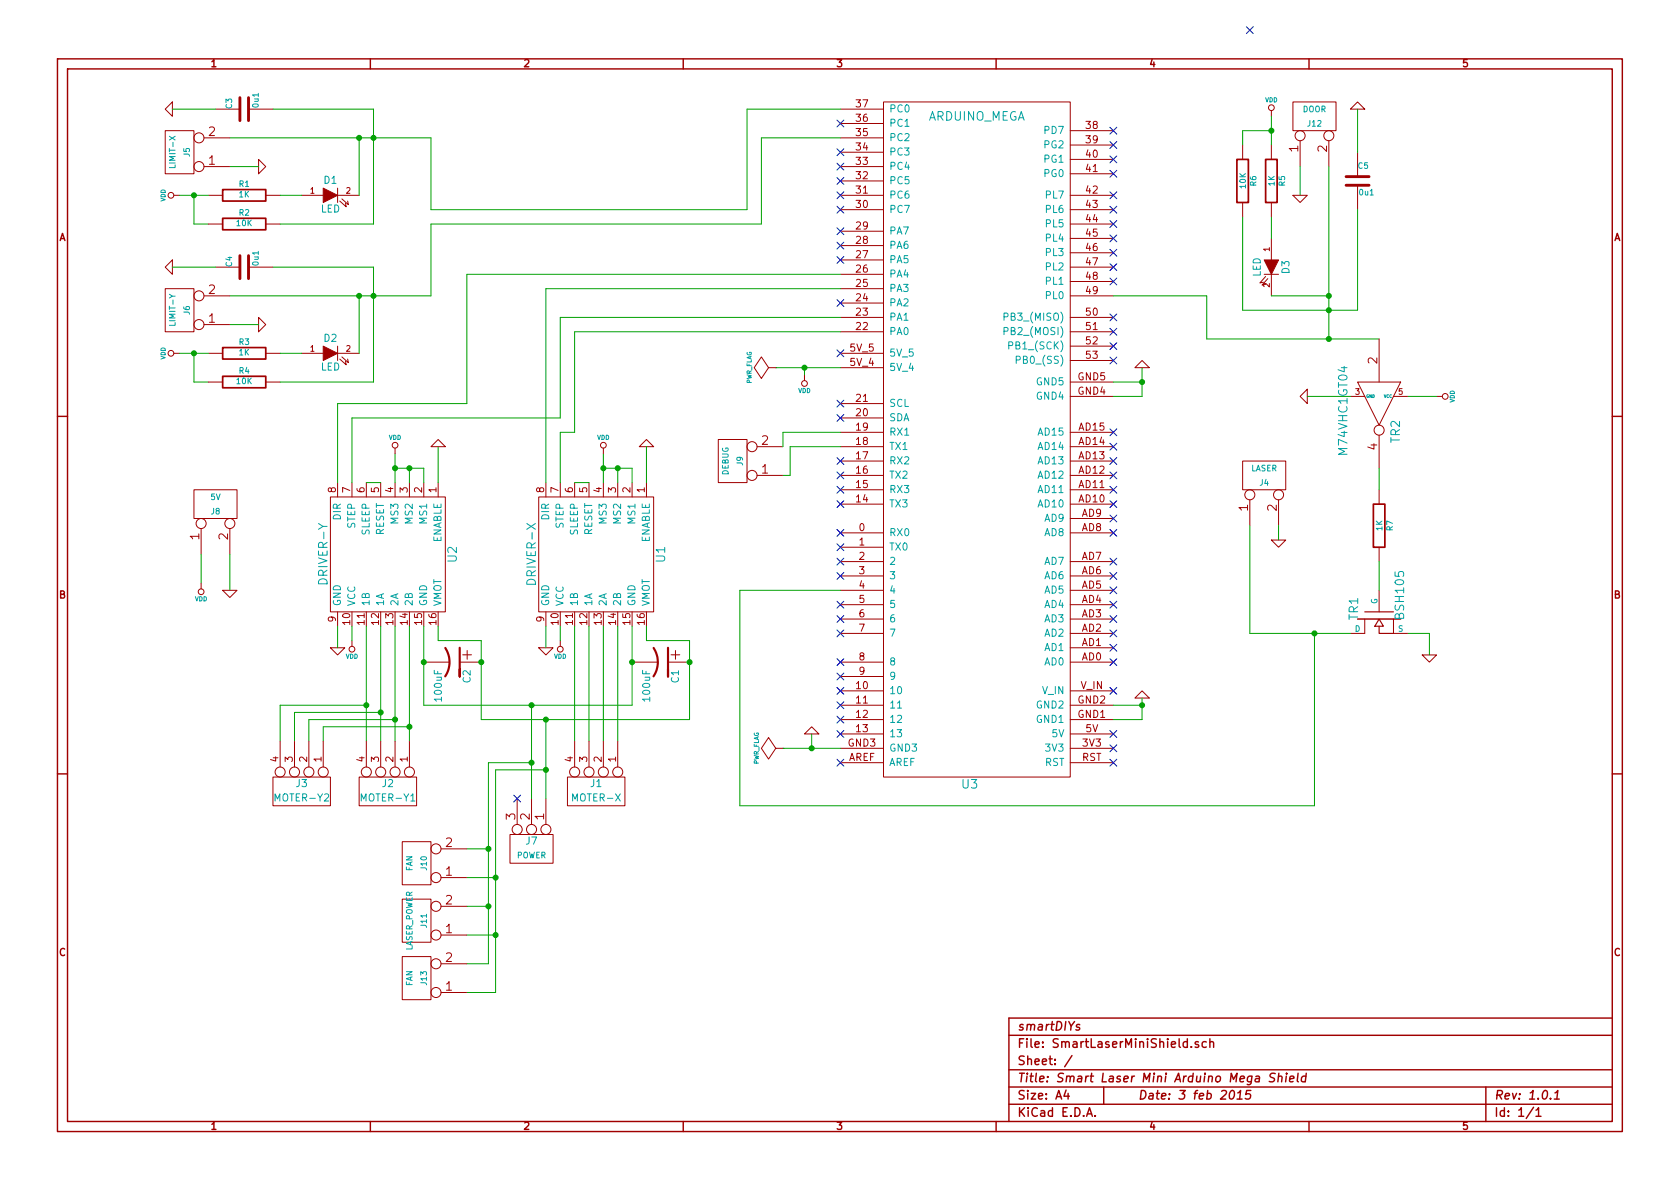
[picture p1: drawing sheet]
EESchema Schematic File Version 2
LIBS:power
LIBS:device
LIBS:transistors
LIBS:conn
LIBS:linear
LIBS:regul
LIBS:74xx
LIBS:cmos4000
LIBS:adc-dac
LIBS:memory
LIBS:xilinx
LIBS:special
LIBS:microcontrollers
LIBS:dsp
LIBS:microchip
LIBS:analog_switches
LIBS:motorola
LIBS:texas
LIBS:intel
LIBS:audio
LIBS:interface
LIBS:digital-audio
LIBS:philips
LIBS:display
LIBS:cypress
LIBS:siliconi
LIBS:opto
LIBS:atmel
LIBS:contrib
LIBS:valves
LIBS:arduino_mega
LIBS:a4988
LIBS:SmartLaserMiniShield-cache
EELAYER 27 0
EELAYER END
$Descr A4 11693 8268
encoding utf-8
Sheet 1 1
Title "Smart Laser Mini Arduino Mega Shield"
Date "3 feb 2015"
Rev "1.0.1"
Comp "smartDIYs"
Comment1 ""
Comment2 ""
Comment3 ""
Comment4 ""
$EndDescr
$Comp
L ARDUINO_MEGA U3
U 1 1
P 6750 3250
F 0 "U3" H 6750 5450 60  0000 C CNN
F 1 "ARDUINO_MEGA" H 6700 800 60  0000 C CNN
F 2 "~" H 6750 3350 60  0000 C CNN
F 3 "~" H 6750 3350 60  0000 C CNN
	1    6750 3250
	-1   0    0    1   
$EndComp
$Comp
L A4988 U2
U 1 1
P 2750 3850
F 0 "U2" H 2750 4250 60  0000 C CNN
F 1 "DRIVER-Y" H 2750 3350 60  0000 C CNN
F 2 "~" H 2750 3950 60  0000 C CNN
F 3 "~" H 2750 3950 60  0000 C CNN
	1    2750 3850
	0    1    1    0   
$EndComp
$Comp
L A4988 U1
U 1 1
P 4200 3850
F 0 "U1" H 4200 4250 60  0000 C CNN
F 1 "DRIVER-X" H 4200 3350 60  0000 C CNN
F 2 "~" H 4200 3950 60  0000 C CNN
F 3 "~" H 4200 3950 60  0000 C CNN
	1    4200 3850
	0    1    1    0   
$EndComp
$Comp
L CONN_4 J3
U 1 1
P 2100 5500
F 0 "J3" V 2050 5500 50  0000 C CNN
F 1 "MOTER-Y2" V 2150 5500 50  0000 C CNN
F 2 "~" H 2100 5500 60  0000 C CNN
F 3 "~" H 2100 5500 60  0000 C CNN
	1    2100 5500
	0    1    1    0   
$EndComp
$Comp
L CONN_4 J2
U 1 1
P 2700 5500
F 0 "J2" V 2650 5500 50  0000 C CNN
F 1 "MOTER-Y1" V 2750 5500 50  0000 C CNN
F 2 "~" H 2700 5500 60  0000 C CNN
F 3 "~" H 2700 5500 60  0000 C CNN
	1    2700 5500
	0    1    1    0   
$EndComp
$Comp
L CONN_4 J1
U 1 1
P 4150 5500
F 0 "J1" V 4100 5500 50  0000 C CNN
F 1 "MOTER-X" V 4200 5500 50  0000 C CNN
F 2 "~" H 4150 5500 60  0000 C CNN
F 3 "~" H 4150 5500 60  0000 C CNN
	1    4150 5500
	0    1    1    0   
$EndComp
$Comp
L CONN_2 J10
U 1 1
P 2900 6000
F 0 "J10" V 2850 6000 40  0000 C CNN
F 1 "FAN" V 2950 6000 40  0000 C CNN
F 2 "~" H 2900 6000 60  0000 C CNN
F 3 "~" H 2900 6000 60  0000 C CNN
	1    2900 6000
	-1   0    0    1   
$EndComp
$Comp
L CP1 C2
U 1 1
P 3150 4600
F 0 "C2" H 3200 4700 50  0000 L CNN
F 1 "100uF" H 3200 4500 50  0000 L CNN
F 2 "~" H 3150 4600 60  0000 C CNN
F 3 "~" H 3150 4600 60  0000 C CNN
	1    3150 4600
	0    1    1    0   
$EndComp
$Comp
L CP1 C1
U 1 1
P 4600 4600
F 0 "C1" H 4650 4700 50  0000 L CNN
F 1 "100uF" H 4650 4500 50  0000 L CNN
F 2 "~" H 4600 4600 60  0000 C CNN
F 3 "~" H 4600 4600 60  0000 C CNN
	1    4600 4600
	0    1    1    0   
$EndComp
$Comp
L CONN_2 J4
U 1 1
P 8800 3300
F 0 "J4" V 8750 3300 40  0000 C CNN
F 1 "LASER" V 8850 3300 40  0000 C CNN
F 2 "~" H 8800 3300 60  0000 C CNN
F 3 "~" H 8800 3300 60  0000 C CNN
	1    8800 3300
	0    -1   -1   0   
$EndComp
$Comp
L CONN_2 J8
U 1 1
P 1500 3500
F 0 "J8" V 1450 3500 40  0000 C CNN
F 1 "5V" V 1550 3500 40  0000 C CNN
F 2 "~" H 1500 3500 60  0000 C CNN
F 3 "~" H 1500 3500 60  0000 C CNN
	1    1500 3500
	0    -1   -1   0   
$EndComp
$Comp
L CONN_2 J9
U 1 1
P 5100 3200
F 0 "J9" V 5050 3200 40  0000 C CNN
F 1 "DEBUG" V 5150 3200 40  0000 C CNN
F 2 "~" H 5100 3200 60  0000 C CNN
F 3 "~" H 5100 3200 60  0000 C CNN
	1    5100 3200
	-1   0    0    1   
$EndComp
$Comp
L CONN_2 J5
U 1 1
P 1250 1050
F 0 "J5" V 1200 1050 40  0000 C CNN
F 1 "LIMIT-X" V 1300 1050 40  0000 C CNN
F 2 "~" H 1250 1050 60  0000 C CNN
F 3 "~" H 1250 1050 60  0000 C CNN
	1    1250 1050
	-1   0    0    1   
$EndComp
$Comp
L CONN_2 J6
U 1 1
P 1250 2150
F 0 "J6" V 1200 2150 40  0000 C CNN
F 1 "LIMIT-Y" V 1300 2150 40  0000 C CNN
F 2 "~" H 1250 2150 60  0000 C CNN
F 3 "~" H 1250 2150 60  0000 C CNN
	1    1250 2150
	-1   0    0    1   
$EndComp
$Comp
L C C3
U 1 1
P 1700 750
F 0 "C3" H 1700 850 40  0000 L CNN
F 1 "0u1" H 1706 665 40  0000 L CNN
F 2 "~" H 1738 600 30  0000 C CNN
F 3 "~" H 1700 750 60  0000 C CNN
	1    1700 750 
	0    -1   -1   0   
$EndComp
$Comp
L C C4
U 1 1
P 1700 1850
F 0 "C4" H 1700 1950 40  0000 L CNN
F 1 "0u1" H 1706 1765 40  0000 L CNN
F 2 "~" H 1738 1700 30  0000 C CNN
F 3 "~" H 1700 1850 60  0000 C CNN
	1    1700 1850
	0    -1   -1   0   
$EndComp
$Comp
L R R1
U 1 1
P 1700 1350
F 0 "R1" V 1780 1350 40  0000 C CNN
F 1 "1K" V 1707 1351 40  0000 C CNN
F 2 "~" V 1630 1350 30  0000 C CNN
F 3 "~" H 1700 1350 30  0000 C CNN
	1    1700 1350
	0    -1   -1   0   
$EndComp
$Comp
L R R3
U 1 1
P 1700 2450
F 0 "R3" V 1780 2450 40  0000 C CNN
F 1 "1K" V 1707 2451 40  0000 C CNN
F 2 "~" V 1630 2450 30  0000 C CNN
F 3 "~" H 1700 2450 30  0000 C CNN
	1    1700 2450
	0    -1   -1   0   
$EndComp
$Comp
L R R4
U 1 1
P 1700 2650
F 0 "R4" V 1780 2650 40  0000 C CNN
F 1 "10K" V 1707 2651 40  0000 C CNN
F 2 "~" V 1630 2650 30  0000 C CNN
F 3 "~" H 1700 2650 30  0000 C CNN
	1    1700 2650
	0    -1   -1   0   
$EndComp
$Comp
L R R2
U 1 1
P 1700 1550
F 0 "R2" V 1780 1550 40  0000 C CNN
F 1 "10K" V 1707 1551 40  0000 C CNN
F 2 "~" V 1630 1550 30  0000 C CNN
F 3 "~" H 1700 1550 30  0000 C CNN
	1    1700 1550
	0    -1   -1   0   
$EndComp
$Comp
L LED D1
U 1 1
P 2300 1350
F 0 "D1" H 2300 1450 50  0000 C CNN
F 1 "LED" H 2300 1250 50  0000 C CNN
F 2 "~" H 2300 1350 60  0000 C CNN
F 3 "~" H 2300 1350 60  0000 C CNN
	1    2300 1350
	1    0    0    -1  
$EndComp
$Comp
L LED D2
U 1 1
P 2300 2450
F 0 "D2" H 2300 2550 50  0000 C CNN
F 1 "LED" H 2300 2350 50  0000 C CNN
F 2 "~" H 2300 2450 60  0000 C CNN
F 3 "~" H 2300 2450 60  0000 C CNN
	1    2300 2450
	1    0    0    -1  
$EndComp
$Comp
L GND #PWR01
U 1 1
P 1200 750
F 0 "#PWR01" H 1200 750 30  0001 C CNN
F 1 "GND" H 1200 680 30  0001 C CNN
F 2 "" H 1200 750 60  0000 C CNN
F 3 "" H 1200 750 60  0000 C CNN
	1    1200 750 
	0    1    1    0   
$EndComp
$Comp
L GND #PWR02
U 1 1
P 1200 1850
F 0 "#PWR02" H 1200 1850 30  0001 C CNN
F 1 "GND" H 1200 1780 30  0001 C CNN
F 2 "" H 1200 1850 60  0000 C CNN
F 3 "" H 1200 1850 60  0000 C CNN
	1    1200 1850
	0    1    1    0   
$EndComp
$Comp
L GND #PWR03
U 1 1
P 1600 4100
F 0 "#PWR03" H 1600 4100 30  0001 C CNN
F 1 "GND" H 1600 4030 30  0001 C CNN
F 2 "" H 1600 4100 60  0000 C CNN
F 3 "" H 1600 4100 60  0000 C CNN
	1    1600 4100
	1    0    0    -1  
$EndComp
$Comp
L GND #PWR04
U 1 1
P 3050 3100
F 0 "#PWR04" H 3050 3100 30  0001 C CNN
F 1 "GND" H 3050 3030 30  0001 C CNN
F 2 "" H 3050 3100 60  0000 C CNN
F 3 "" H 3050 3100 60  0000 C CNN
	1    3050 3100
	-1   0    0    1   
$EndComp
$Comp
L GND #PWR05
U 1 1
P 4500 3100
F 0 "#PWR05" H 4500 3100 30  0001 C CNN
F 1 "GND" H 4500 3030 30  0001 C CNN
F 2 "" H 4500 3100 60  0000 C CNN
F 3 "" H 4500 3100 60  0000 C CNN
	1    4500 3100
	-1   0    0    1   
$EndComp
$Comp
L GND #PWR06
U 1 1
P 2350 4500
F 0 "#PWR06" H 2350 4500 30  0001 C CNN
F 1 "GND" H 2350 4430 30  0001 C CNN
F 2 "" H 2350 4500 60  0000 C CNN
F 3 "" H 2350 4500 60  0000 C CNN
	1    2350 4500
	1    0    0    -1  
$EndComp
$Comp
L GND #PWR07
U 1 1
P 3800 4500
F 0 "#PWR07" H 3800 4500 30  0001 C CNN
F 1 "GND" H 3800 4430 30  0001 C CNN
F 2 "" H 3800 4500 60  0000 C CNN
F 3 "" H 3800 4500 60  0000 C CNN
	1    3800 4500
	1    0    0    -1  
$EndComp
$Comp
L GND #PWR08
U 1 1
P 5650 5100
F 0 "#PWR08" H 5650 5100 30  0001 C CNN
F 1 "GND" H 5650 5030 30  0001 C CNN
F 2 "" H 5650 5100 60  0000 C CNN
F 3 "" H 5650 5100 60  0000 C CNN
	1    5650 5100
	-1   0    0    1   
$EndComp
$Comp
L GND #PWR09
U 1 1
P 7950 4850
F 0 "#PWR09" H 7950 4850 30  0001 C CNN
F 1 "GND" H 7950 4780 30  0001 C CNN
F 2 "" H 7950 4850 60  0000 C CNN
F 3 "" H 7950 4850 60  0000 C CNN
	1    7950 4850
	-1   0    0    1   
$EndComp
$Comp
L GND #PWR010
U 1 1
P 7950 2550
F 0 "#PWR010" H 7950 2550 30  0001 C CNN
F 1 "GND" H 7950 2480 30  0001 C CNN
F 2 "" H 7950 2550 60  0000 C CNN
F 3 "" H 7950 2550 60  0000 C CNN
	1    7950 2550
	-1   0    0    1   
$EndComp
$Comp
L VDD #PWR011
U 1 1
P 1250 1350
F 0 "#PWR011" H 1250 1450 30  0001 C CNN
F 1 "VDD" H 1250 1460 30  0000 C CNN
F 2 "" H 1250 1350 60  0000 C CNN
F 3 "" H 1250 1350 60  0000 C CNN
	1    1250 1350
	0    -1   -1   0   
$EndComp
$Comp
L VDD #PWR012
U 1 1
P 1250 2450
F 0 "#PWR012" H 1250 2550 30  0001 C CNN
F 1 "VDD" H 1250 2560 30  0000 C CNN
F 2 "" H 1250 2450 60  0000 C CNN
F 3 "" H 1250 2450 60  0000 C CNN
	1    1250 2450
	0    -1   -1   0   
$EndComp
$Comp
L VDD #PWR013
U 1 1
P 1400 4050
F 0 "#PWR013" H 1400 4150 30  0001 C CNN
F 1 "VDD" H 1400 4160 30  0000 C CNN
F 2 "" H 1400 4050 60  0000 C CNN
F 3 "" H 1400 4050 60  0000 C CNN
	1    1400 4050
	-1   0    0    1   
$EndComp
$Comp
L VDD #PWR014
U 1 1
P 2750 3150
F 0 "#PWR014" H 2750 3250 30  0001 C CNN
F 1 "VDD" H 2750 3260 30  0000 C CNN
F 2 "" H 2750 3150 60  0000 C CNN
F 3 "" H 2750 3150 60  0000 C CNN
	1    2750 3150
	1    0    0    -1  
$EndComp
$Comp
L VDD #PWR015
U 1 1
P 2450 4450
F 0 "#PWR015" H 2450 4550 30  0001 C CNN
F 1 "VDD" H 2450 4560 30  0000 C CNN
F 2 "" H 2450 4450 60  0000 C CNN
F 3 "" H 2450 4450 60  0000 C CNN
	1    2450 4450
	-1   0    0    1   
$EndComp
$Comp
L VDD #PWR016
U 1 1
P 3900 4450
F 0 "#PWR016" H 3900 4550 30  0001 C CNN
F 1 "VDD" H 3900 4560 30  0000 C CNN
F 2 "" H 3900 4450 60  0000 C CNN
F 3 "" H 3900 4450 60  0000 C CNN
	1    3900 4450
	-1   0    0    1   
$EndComp
$Comp
L VDD #PWR017
U 1 1
P 5600 2600
F 0 "#PWR017" H 5600 2700 30  0001 C CNN
F 1 "VDD" H 5600 2710 30  0000 C CNN
F 2 "" H 5600 2600 60  0000 C CNN
F 3 "" H 5600 2600 60  0000 C CNN
	1    5600 2600
	-1   0    0    1   
$EndComp
$Comp
L PWR_FLAG #FLG018
U 1 1
P 5400 2550
F 0 "#FLG018" H 5400 2645 30  0001 C CNN
F 1 "PWR_FLAG" H 5400 2730 30  0000 C CNN
F 2 "" H 5400 2550 60  0000 C CNN
F 3 "" H 5400 2550 60  0000 C CNN
	1    5400 2550
	0    -1   -1   0   
$EndComp
$Comp
L PWR_FLAG #FLG019
U 1 1
P 5450 5200
F 0 "#FLG019" H 5450 5295 30  0001 C CNN
F 1 "PWR_FLAG" H 5450 5380 30  0000 C CNN
F 2 "" H 5450 5200 60  0000 C CNN
F 3 "" H 5450 5200 60  0000 C CNN
	1    5450 5200
	0    -1   -1   0   
$EndComp
$Comp
L GND #PWR020
U 1 1
P 1800 2250
F 0 "#PWR020" H 1800 2250 30  0001 C CNN
F 1 "GND" H 1800 2180 30  0001 C CNN
F 2 "" H 1800 2250 60  0000 C CNN
F 3 "" H 1800 2250 60  0000 C CNN
	1    1800 2250
	0    -1   -1   0   
$EndComp
$Comp
L GND #PWR021
U 1 1
P 1800 1150
F 0 "#PWR021" H 1800 1150 30  0001 C CNN
F 1 "GND" H 1800 1080 30  0001 C CNN
F 2 "" H 1800 1150 60  0000 C CNN
F 3 "" H 1800 1150 60  0000 C CNN
	1    1800 1150
	0    -1   -1   0   
$EndComp
$Comp
L VDD #PWR022
U 1 1
P 4200 3150
F 0 "#PWR022" H 4200 3250 30  0001 C CNN
F 1 "VDD" H 4200 3260 30  0000 C CNN
F 2 "" H 4200 3150 60  0000 C CNN
F 3 "" H 4200 3150 60  0000 C CNN
	1    4200 3150
	1    0    0    -1  
$EndComp
$Comp
L GND #PWR023
U 1 1
P 8900 3750
F 0 "#PWR023" H 8900 3750 30  0001 C CNN
F 1 "GND" H 8900 3680 30  0001 C CNN
F 2 "" H 8900 3750 60  0000 C CNN
F 3 "" H 8900 3750 60  0000 C CNN
	1    8900 3750
	1    0    0    -1  
$EndComp
NoConn ~ 7750 900 
NoConn ~ 7750 1000
NoConn ~ 7750 1100
NoConn ~ 7750 1200
NoConn ~ 7750 1350
NoConn ~ 7750 1450
NoConn ~ 7750 1550
NoConn ~ 7750 1650
NoConn ~ 7750 1750
NoConn ~ 7750 1850
NoConn ~ 7750 1950
NoConn ~ 7750 2200
NoConn ~ 7750 2300
NoConn ~ 7750 2400
NoConn ~ 7750 2500
NoConn ~ 7750 3000
NoConn ~ 7750 3100
NoConn ~ 7750 3200
NoConn ~ 7750 3300
NoConn ~ 7750 3400
NoConn ~ 7750 3500
NoConn ~ 7750 3600
NoConn ~ 7750 3700
NoConn ~ 7750 3900
NoConn ~ 7750 4000
NoConn ~ 7750 4100
NoConn ~ 7750 4200
NoConn ~ 7750 4300
NoConn ~ 7750 4400
NoConn ~ 7750 4500
NoConn ~ 7750 4600
NoConn ~ 7750 4800
NoConn ~ 7750 5100
NoConn ~ 7750 5200
NoConn ~ 7750 5300
NoConn ~ 5850 5300
NoConn ~ 5850 5100
NoConn ~ 5850 5000
NoConn ~ 5850 4900
NoConn ~ 5850 4800
NoConn ~ 5850 4700
NoConn ~ 5850 4600
NoConn ~ 5850 4400
NoConn ~ 5850 4300
NoConn ~ 5850 4200
NoConn ~ 5850 4000
NoConn ~ 5850 3900
NoConn ~ 5850 3800
NoConn ~ 5850 3700
NoConn ~ 5850 3500
NoConn ~ 5850 3400
NoConn ~ 5850 3300
NoConn ~ 5850 3200
NoConn ~ 5850 2900
NoConn ~ 5850 2800
NoConn ~ 5850 2450
NoConn ~ 5850 2100
NoConn ~ 5850 1800
NoConn ~ 5850 1700
NoConn ~ 5850 1600
NoConn ~ 5850 1450
NoConn ~ 5850 1350
NoConn ~ 5850 1250
NoConn ~ 5850 1150
NoConn ~ 5850 1050
NoConn ~ 5850 850 
NoConn ~ 8700 200 
$Comp
L CONN_3 J7
U 1 1
P 3700 5900
F 0 "J7" V 3650 5900 50  0000 C CNN
F 1 "POWER" V 3750 5900 40  0000 C CNN
F 2 "~" H 3700 5900 60  0000 C CNN
F 3 "~" H 3700 5900 60  0000 C CNN
	1    3700 5900
	0    1    1    0   
$EndComp
$Comp
L CONN_2 J11
U 1 1
P 2900 6400
F 0 "J11" V 2850 6400 40  0000 C CNN
F 1 "LASER_POWER" V 2950 6400 40  0000 C CNN
F 2 "~" H 2900 6400 60  0000 C CNN
F 3 "~" H 2900 6400 60  0000 C CNN
	1    2900 6400
	-1   0    0    1   
$EndComp
Wire Wire Line
	1600 1150 1800 1150
Wire Wire Line
	1250 1350 1450 1350
Wire Wire Line
	1450 1550 1350 1550
Wire Wire Line
	1350 1550 1350 1350
Connection ~ 1350 1350
Wire Wire Line
	1950 1350 2100 1350
Wire Wire Line
	1500 750  1200 750 
Wire Wire Line
	1600 950  3000 950 
Wire Wire Line
	2500 1350 2500 950 
Connection ~ 2500 950 
Wire Wire Line
	2600 1550 1950 1550
Wire Wire Line
	2600 750  2600 1550
Connection ~ 2600 950 
Wire Wire Line
	1900 750  2600 750 
Wire Wire Line
	1600 2250 1800 2250
Wire Wire Line
	1500 1850 1200 1850
Wire Wire Line
	1600 2050 3000 2050
Wire Wire Line
	1250 2450 1450 2450
Wire Wire Line
	1450 2650 1350 2650
Wire Wire Line
	1350 2650 1350 2450
Connection ~ 1350 2450
Wire Wire Line
	1950 2450 2100 2450
Wire Wire Line
	2500 2450 2500 2050
Connection ~ 2500 2050
Wire Wire Line
	2600 2650 1950 2650
Wire Wire Line
	2600 1850 2600 2650
Connection ~ 2600 2050
Wire Wire Line
	1900 1850 2600 1850
Wire Wire Line
	1600 3850 1600 4100
Wire Wire Line
	1400 4050 1400 3850
Wire Wire Line
	4500 3100 4500 3350
Wire Wire Line
	4200 3150 4200 3350
Wire Wire Line
	4300 3350 4300 3250
Wire Wire Line
	4200 3250 4400 3250
Connection ~ 4200 3250
Wire Wire Line
	4400 3250 4400 3350
Connection ~ 4300 3250
Wire Wire Line
	3050 3100 3050 3350
Wire Wire Line
	2750 3150 2750 3350
Wire Wire Line
	2850 3350 2850 3250
Wire Wire Line
	2750 3250 2950 3250
Connection ~ 2750 3250
Wire Wire Line
	2950 3250 2950 3350
Connection ~ 2850 3250
Wire Wire Line
	4100 3350 4000 3350
Wire Wire Line
	2650 3350 2550 3350
Wire Wire Line
	2350 4350 2350 4500
Wire Wire Line
	2450 4350 2450 4450
Wire Wire Line
	3800 4350 3800 4500
Wire Wire Line
	3900 4350 3900 4450
Wire Wire Line
	2950 4350 2950 4900
Wire Wire Line
	3050 4350 3050 4450
Wire Wire Line
	3050 4450 3350 4450
Wire Wire Line
	3350 4450 3350 5000
Wire Wire Line
	4400 4900 4400 4350
Wire Wire Line
	4500 4350 4500 4450
Wire Wire Line
	4500 4450 4800 4450
Wire Wire Line
	4800 4450 4800 5000
Wire Wire Line
	2950 4900 4400 4900
Connection ~ 4400 4600
Connection ~ 2950 4600
Wire Wire Line
	4800 5000 3350 5000
Connection ~ 4800 4600
Connection ~ 3350 4600
Wire Wire Line
	4300 4350 4300 5150
Wire Wire Line
	4200 4350 4200 5150
Wire Wire Line
	4100 4350 4100 5150
Wire Wire Line
	4000 4350 4000 5150
Wire Wire Line
	2850 4350 2850 5150
Wire Wire Line
	2750 4350 2750 5150
Wire Wire Line
	2650 4350 2650 5150
Wire Wire Line
	2550 4350 2550 5150
Wire Wire Line
	2250 5150 2250 5050
Wire Wire Line
	2250 5050 2850 5050
Connection ~ 2850 5050
Wire Wire Line
	2150 5150 2150 5000
Wire Wire Line
	2150 5000 2750 5000
Connection ~ 2750 5000
Wire Wire Line
	2050 5150 2050 4950
Wire Wire Line
	2050 4950 2650 4950
Connection ~ 2650 4950
Wire Wire Line
	1950 4900 1950 5150
Wire Wire Line
	1950 4900 2550 4900
Connection ~ 2550 4900
Wire Wire Line
	7950 2750 7750 2750
Wire Wire Line
	7950 2550 7950 2750
Wire Wire Line
	7750 2650 7950 2650
Connection ~ 7950 2650
Wire Wire Line
	5400 2550 5850 2550
Wire Wire Line
	5600 2600 5600 2550
Connection ~ 5600 2550
Wire Wire Line
	5450 5200 5850 5200
Wire Wire Line
	5650 5100 5650 5200
Connection ~ 5650 5200
Wire Wire Line
	7950 4850 7950 5000
Wire Wire Line
	7950 5000 7750 5000
Wire Wire Line
	7750 4900 7950 4900
Connection ~ 7950 4900
Wire Wire Line
	3000 950  3000 1450
Wire Wire Line
	3000 1450 5200 1450
Wire Wire Line
	5200 1450 5200 750 
Wire Wire Line
	5200 750  5850 750 
Wire Wire Line
	3000 2050 3000 1550
Wire Wire Line
	3000 1550 5300 1550
Wire Wire Line
	5300 1550 5300 950 
Wire Wire Line
	5300 950  5850 950 
Wire Wire Line
	2350 3350 2350 2800
Wire Wire Line
	2350 2800 3250 2800
Wire Wire Line
	3250 2800 3250 1900
Wire Wire Line
	3250 1900 5850 1900
Wire Wire Line
	3800 3350 3800 2000
Wire Wire Line
	3800 2000 5850 2000
Wire Wire Line
	2450 3350 2450 2900
Wire Wire Line
	2450 2900 3900 2900
Wire Wire Line
	3900 2900 3900 2200
Wire Wire Line
	3900 2200 5850 2200
Wire Wire Line
	3900 3350 3900 3000
Wire Wire Line
	3900 3000 4000 3000
Wire Wire Line
	4000 3000 4000 2300
Wire Wire Line
	4000 2300 5850 2300
Wire Wire Line
	8900 3650 8900 3750
Wire Wire Line
	5450 3100 5450 3000
Wire Wire Line
	5450 3000 5850 3000
Wire Wire Line
	5850 3100 5500 3100
Wire Wire Line
	5500 3100 5500 3300
Wire Wire Line
	5500 3300 5450 3300
Wire Wire Line
	3800 5000 3800 5550
Connection ~ 3800 5000
Connection ~ 3700 4900
Wire Wire Line
	3250 6100 3450 6100
Wire Wire Line
	3450 5350 3450 6900
Wire Wire Line
	3450 5350 3800 5350
Connection ~ 3800 5350
Wire Wire Line
	3250 5900 3400 5900
Wire Wire Line
	3400 5300 3400 6700
Wire Wire Line
	3400 5300 3700 5300
Connection ~ 3700 5300
Wire Wire Line
	3400 6300 3250 6300
Connection ~ 3400 5900
Wire Wire Line
	3450 6500 3250 6500
Connection ~ 3450 6100
NoConn ~ 3600 5550
Wire Wire Line
	3700 4900 3700 5550
$Comp
L MOSFET_N TR1
U 1 1
P 9600 4300
F 0 "TR1" H 9610 4470 60  0000 R CNN
F 1 "BSH105" H 9610 4150 60  0000 R CNN
F 2 "~" H 9600 4300 60  0000 C CNN
F 3 "~" H 9600 4300 60  0000 C CNN
	1    9600 4300
	0    -1   1    0   
$EndComp
$Comp
L CONN_2 J12
U 1 1
P 9150 800
F 0 "J12" V 9100 800 40  0000 C CNN
F 1 "DOOR" V 9200 800 40  0000 C CNN
F 2 "~" H 9150 800 60  0000 C CNN
F 3 "~" H 9150 800 60  0000 C CNN
	1    9150 800 
	0    -1   -1   0   
$EndComp
$Comp
L C C5
U 1 1
P 9450 1250
F 0 "C5" H 9450 1350 40  0000 L CNN
F 1 "0u1" H 9456 1165 40  0000 L CNN
F 2 "~" H 9488 1100 30  0000 C CNN
F 3 "~" H 9450 1250 60  0000 C CNN
	1    9450 1250
	1    0    0    -1  
$EndComp
$Comp
L R R5
U 1 1
P 8850 1250
F 0 "R5" V 8930 1250 40  0000 C CNN
F 1 "1K" V 8857 1251 40  0000 C CNN
F 2 "~" V 8780 1250 30  0000 C CNN
F 3 "~" H 8850 1250 30  0000 C CNN
	1    8850 1250
	1    0    0    -1  
$EndComp
$Comp
L R R6
U 1 1
P 8650 1250
F 0 "R6" V 8730 1250 40  0000 C CNN
F 1 "10K" V 8657 1251 40  0000 C CNN
F 2 "~" V 8580 1250 30  0000 C CNN
F 3 "~" H 8650 1250 30  0000 C CNN
	1    8650 1250
	1    0    0    -1  
$EndComp
$Comp
L LED D3
U 1 1
P 8850 1850
F 0 "D3" H 8850 1950 50  0000 C CNN
F 1 "LED" H 8850 1750 50  0000 C CNN
F 2 "~" H 8850 1850 60  0000 C CNN
F 3 "~" H 8850 1850 60  0000 C CNN
	1    8850 1850
	0    1    1    0   
$EndComp
$Comp
L GND #PWR024
U 1 1
P 9450 750
F 0 "#PWR024" H 9450 750 30  0001 C CNN
F 1 "GND" H 9450 680 30  0001 C CNN
F 2 "" H 9450 750 60  0000 C CNN
F 3 "" H 9450 750 60  0000 C CNN
	1    9450 750 
	-1   0    0    1   
$EndComp
$Comp
L VDD #PWR025
U 1 1
P 8850 800
F 0 "#PWR025" H 8850 900 30  0001 C CNN
F 1 "VDD" H 8850 910 30  0000 C CNN
F 2 "" H 8850 800 60  0000 C CNN
F 3 "" H 8850 800 60  0000 C CNN
	1    8850 800 
	1    0    0    -1  
$EndComp
$Comp
L GND #PWR026
U 1 1
P 9050 1350
F 0 "#PWR026" H 9050 1350 30  0001 C CNN
F 1 "GND" H 9050 1280 30  0001 C CNN
F 2 "" H 9050 1350 60  0000 C CNN
F 3 "" H 9050 1350 60  0000 C CNN
	1    9050 1350
	1    0    0    -1  
$EndComp
Wire Wire Line
	9050 1150 9050 1350
Wire Wire Line
	9450 1050 9450 750 
Wire Wire Line
	8850 800  8850 1000
Wire Wire Line
	8650 1000 8650 900 
Wire Wire Line
	8650 900  8850 900 
Connection ~ 8850 900 
Wire Wire Line
	8850 1500 8850 1650
Wire Wire Line
	8850 2050 9250 2050
Connection ~ 9250 2050
Wire Wire Line
	8650 2150 8650 1500
Wire Wire Line
	8650 2150 9450 2150
Connection ~ 9250 2150
Wire Wire Line
	9450 2150 9450 1450
Wire Wire Line
	7750 2050 8400 2050
Wire Wire Line
	8400 2050 8400 2350
Wire Wire Line
	8400 2350 9600 2350
Connection ~ 9250 2350
$Comp
L GND #PWR027
U 1 1
P 9950 4550
F 0 "#PWR027" H 9950 4550 30  0001 C CNN
F 1 "GND" H 9950 4480 30  0001 C CNN
F 2 "" H 9950 4550 60  0000 C CNN
F 3 "" H 9950 4550 60  0000 C CNN
	1    9950 4550
	1    0    0    -1  
$EndComp
Wire Wire Line
	5850 4100 5150 4100
Wire Wire Line
	5150 4100 5150 5600
Wire Wire Line
	5150 5600 9150 5600
Wire Wire Line
	9800 4400 9950 4400
Wire Wire Line
	9950 4400 9950 4550
Wire Wire Line
	9250 1150 9250 2350
$Comp
L 74AHC1G04 TR2
U 1 1
P 9600 2800
F 0 "TR2" H 9795 2915 60  0000 C CNN
F 1 "M74VHC1GT04" H 9650 2550 60  0000 C CNN
F 2 "~" H 9600 2800 60  0000 C CNN
F 3 "~" H 9600 2800 60  0000 C CNN
	1    9600 2800
	0    1    1    0   
$EndComp
$Comp
L GND #PWR028
U 1 1
P 9100 2750
F 0 "#PWR028" H 9100 2750 30  0001 C CNN
F 1 "GND" H 9100 2680 30  0001 C CNN
F 2 "" H 9100 2750 60  0000 C CNN
F 3 "" H 9100 2750 60  0000 C CNN
	1    9100 2750
	0    1    1    0   
$EndComp
Wire Wire Line
	9100 2750 9400 2750
$Comp
L VDD #PWR029
U 1 1
P 10000 2750
F 0 "#PWR029" H 10000 2850 30  0001 C CNN
F 1 "VDD" H 10000 2860 30  0000 C CNN
F 2 "" H 10000 2750 60  0000 C CNN
F 3 "" H 10000 2750 60  0000 C CNN
	1    10000 2750
	0    1    1    0   
$EndComp
Wire Wire Line
	9800 2750 10000 2750
Wire Wire Line
	8700 3650 8700 4400
$Comp
L R R7
U 1 1
P 9600 3650
F 0 "R7" V 9680 3650 40  0000 C CNN
F 1 "1K" V 9607 3651 40  0000 C CNN
F 2 "~" V 9530 3650 30  0000 C CNN
F 3 "~" H 9600 3650 30  0000 C CNN
	1    9600 3650
	1    0    0    -1  
$EndComp
Wire Wire Line
	9600 3250 9600 3400
Wire Wire Line
	9600 3900 9600 4100
Wire Wire Line
	8700 4400 9400 4400
Wire Wire Line
	9150 5600 9150 4400
Connection ~ 9150 4400
$Comp
L CONN_2 J13
U 1 1
P 2900 6800
F 0 "J13" V 2850 6800 40  0000 C CNN
F 1 "FAN" V 2950 6800 40  0000 C CNN
F 2 "~" H 2900 6800 60  0000 C CNN
F 3 "~" H 2900 6800 60  0000 C CNN
	1    2900 6800
	-1   0    0    1   
$EndComp
Wire Wire Line
	3400 6700 3250 6700
Connection ~ 3400 6300
Wire Wire Line
	3450 6900 3250 6900
Connection ~ 3450 6500
$EndSCHEMATC
